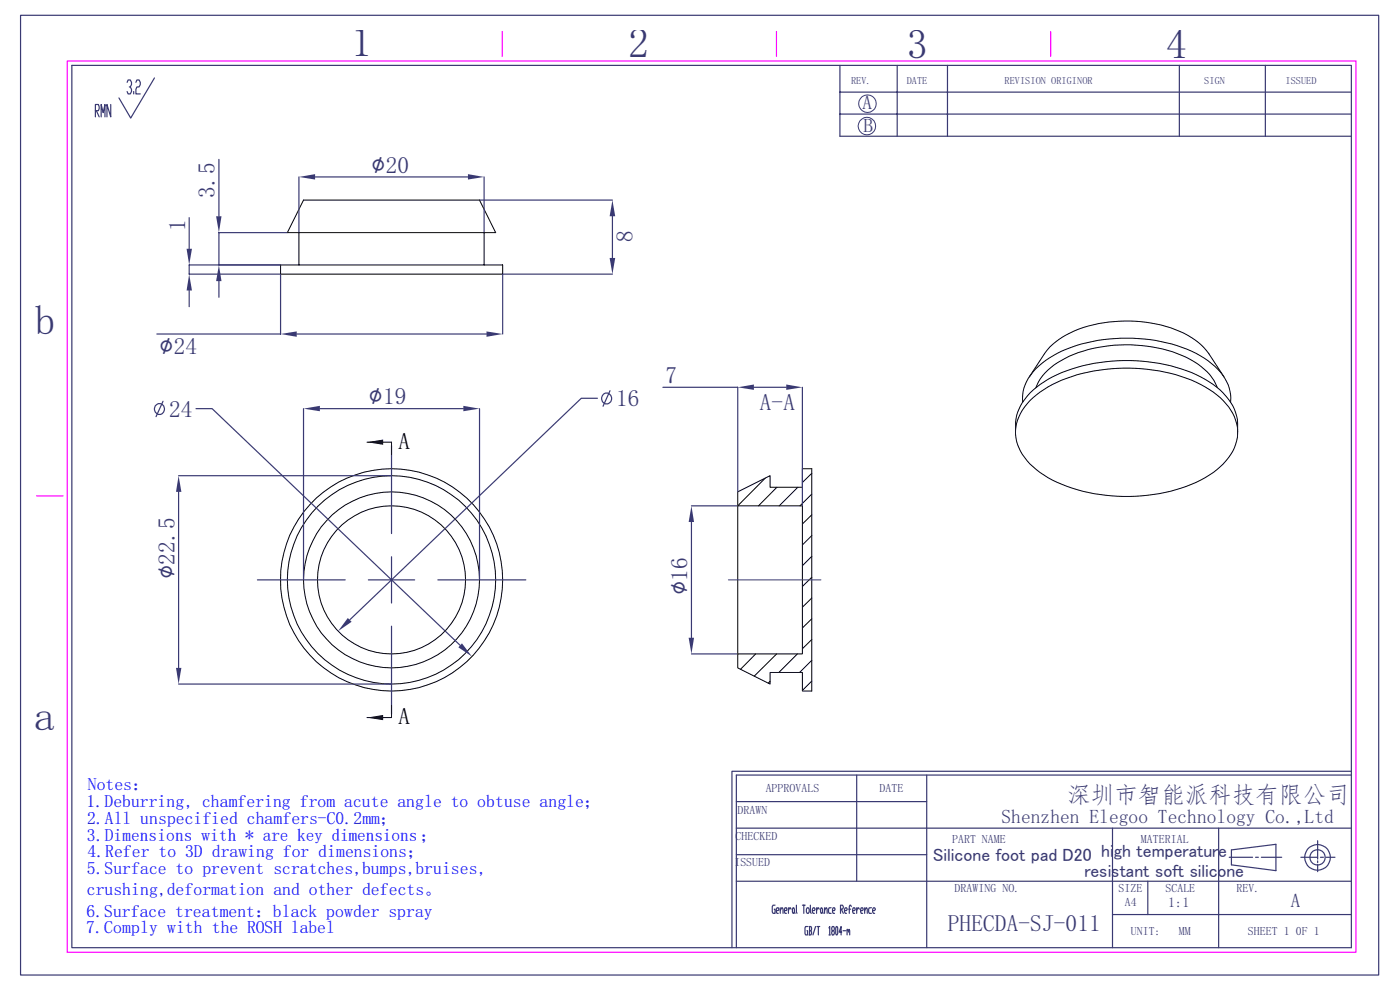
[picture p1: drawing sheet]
<svg xmlns="http://www.w3.org/2000/svg" width="297mm" height="210mm" viewBox="0 0 297 210" stroke-linecap="round" stroke-linejoin="round" font-family="sans-serif">
<path d="M14.3 12.9h273.4v189.1h-273.4zM106.6 6.7v5.3M164.7 6.7v5.3M222.9 6.7v5.3M7.7 105.2h5.7" fill="none" stroke="#f0f" stroke-width=".25"/>
<g fill="none" stroke="#393972" stroke-width=".25">
<path d="M4.4 3.2h288.1v203.6h-288.1zM15.2 13.9h271.5v187.1h-271.5zM27 17.5l.2-.5h.4l.3 .5v.4l-.3 .5h-.2M27.6 18.4l.3 .5v.5l-.3 .5h-.4l-.2-.5M28.4 19.4v.5M28.8 17.5l.2-.5h.5l.3 .5v.4l-.3 .5h-.5l-.2 .5v1h1M32.8 16.5l-5.1 8.5-2.5-4.2M178.2 13.9v15h108.5M178.2 19.5h108.5M190.3 13.9v15M201 13.9v15M250.2 13.9v15"/>
<path d="M268.4 13.9v15M20.2 23.5h.7l.1-.4-.1-.9h-.7v2.6M20.4 23.5l.6 1.3M21.5 24.8v-2.6l.4 1.7 .4-1.7v2.6M23.5 22.2v2.6l-.8-2.6v2.6M178.2 24.2h108.5M59.5 58.2v12.7h-26.2M106.6 58.2v12.7M62.9 70.9h40.3M156.2 175.7h130.5M156.2 170h40.4M181.7 164.4v22.5"/>
<path d="M196.6 164.4v36.6M236 175.7v25.3M258.5 175.7v25.3M279.5 178.3v3.9M286.7 163.6h-131.4v37.4M286.7 164.4h-130.5v36.6M156.2 186.9h130.5M156.2 181.3h40.4M164.4 192h-.4l-.2 .3v1.1l.2 .3h.4v-.8h-.1M164.7 193.2h.4l.2-.3-.2-.3h-.3l-.1 .3v.5l.1 .3h.3M165.5 193.2l.3-.6h.2l.1 1.1M165.5 192.6v1.1"/>
<path d="M166.4 193.2h.4l.2-.3-.2-.3h-.3l-.1 .3 .1 .8h.3M167.3 192.6v1.1M167.8 192.9l-.1-.3h-.2l-.2 .6M168.2 192.6h.2l.1 .3-.1 .8h-.2l-.1-.3zM168.5 193.4l.2 .3M169 192l.1 1.7M170.2 192h.6M170.5 192v1.7M171.2 192.6h.3l.2 .3v.5l-.2 .3h-.3l-.1-.3v-.5zM171.3 196.5h-.4l-.1 .3 .1 1.5h.4v-.9h-.1M171.6 196.5h.4l.2 .3-.2 .6M171.7 197.4h.3l.2 .6-.2 .3h-.4"/>
<path d="M171.7 196.5v1.8M171.9 192v1.4l.2 .3M172.3 193.2h.5l.1-.3-.1-.3h-.3l-.2 .3v.5l.2 .3h.3M173 196.5l-.5 1.8M173.2 192.6v1.1M173.3 196.5h.6M173.6 196.5v1.8M173.8 192.9l-.1-.3h-.2l-.3 .6M174.2 192.6l.3 .3v.5l-.2 .3-.2-.3zM174.5 193.4l.1 .3M174.9 193.2l.4-.6 .2 1.1M174.9 192.6v1.1"/>
<path d="M175.9 196.8l.1-.3v1.8M175.9 198.3h.2M176.3 192.6h-.4l-.1 .3 .1 .8h.4M176.6 197.4l-.2-.6 .2-.3h.3l.1 .6-.1 .3h-.3l-.2 .3 .2 .6h.3l.1-.3-.1-.6M176.6 193.2h.4l.2-.3-.2-.3h-.3l-.1 .3 .1 .8h.3M177.4 196.5h.2l.1 .3-.1 1.5h-.2l-.1-.3zM178.3 192.9h.4l.2-.3-.2-.6h-.4v1.7M178.5 192.9l.4 .8M178.6 197.7h-.6l.4-1.2v1.8M178.9 197.4h.5M179.2 193.2h.4l.1-.3-.1-.3h-.3l-.1 .3v.5l.1 .3h.3M179.7 197.4l.1-.3 .2 .6"/>
<path d="M179.7 197.1v1.2M180 197.4l.1-.3 .2 1.2M180 192.9h.5M180.6 192.3l-.1-.3h-.2l-.1 1.7M180.9 193.2h.4l.1-.3-.1-.3h-.3l-.1 .3 .1 .8h.3M181.7 192.6v1.1M182.3 192.9l-.1-.3h-.2l-.3 .6M182.6 193.2h.4l.1-.3-.1-.3h-.3l-.1 .3 .1 .8h.3M183.4 193.2l.5-.6 .1 1.1M183.4 192.6v1.1M184.9 192.6h-.5l-.1 .3 .1 .8h.5M185.1 193.2h.4l.2-.3-.2-.3h-.2l-.2 .3v.5l.2 .3h.2"/>
<path d="M236 194h50.7M243.5 186.9v7.1M260.8 181.8h4.9M261.2 180.3l9.5-1.2v5.6l-9.5-1.2zM266.4 181.8h.6M267.6 181.8h4.3M276 181.8h3.5M279.5 182.6v.4M279.5 183.4v1.5M280.1 181.8h.7M281.3 181.8h1.9"/>
<circle cx="279.5" cy="181.9" r="1.63"/>
<circle cx="279.5" cy="181.9" r="2.72"/>
</g>
<g fill="none" stroke="#393972" stroke-width=".21">
<circle cx="183.9" cy="26.7" r="1.86"/>
<circle cx="184" cy="22" r="1.86"/>
</g>
<path d="M59.5 56.2h47.1v2h-47.1zM63.4 49.3v6.9M64.4 42.4h37.3l3.5 6.9h-44.2zM102.7 49.3v6.9" fill="none" stroke="#000" stroke-width=".21"/>
<g fill="#393972">
<path d="M103.2 70.3l3.4 .6-3.4 .5z"/>
<path d="M59.5 70.9l3.4-.6v1.1z"/>
</g>
<path d="M46.4 33.8v12.1M46.4 59.6v3.5M60.9 49.3h-14.5v6.9h13" fill="none" stroke="#393972" stroke-width=".25"/>
<g fill="#393972">
<path d="M46.4 56.2l.6 3.4h-1.2z"/>
<path d="M45.8 45.9h1.2l-.6 3.4z"/>
</g>
<path d="M40.1 46.2v6.6M59.4 56.2h-19.3v2h19.3M40.1 61.6v3.5" fill="none" stroke="#393972" stroke-width=".25"/>
<g fill="#393972">
<path d="M40.1 58.2l.6 3.4h-1.1z"/>
<path d="M39.6 52.8h1.1l-.6 3.4z"/>
</g>
<path d="M101.8 42.4h28.1M106.7 58.2h23.2M129.9 45.9v8.8" fill="none" stroke="#393972" stroke-width=".25"/>
<g fill="#393972">
<path d="M129.3 54.7h1.2l-.6 3.5z"/>
<path d="M129.9 42.4l.6 3.5h-1.2z"/>
</g>
<path d="M63.4 37.5v11.8M66.8 37.5h32.5M102.7 37.5v11.8" fill="none" stroke="#393972" stroke-width=".25"/>
<g fill="#393972">
<path d="M63.4 37.5l3.4-.6v1.2z"/>
<path d="M99.3 36.9l3.4 .6-3.4 .6z"/>
</g>
<g fill="none" stroke="#000" stroke-width=".21">
<circle cx="83.1" cy="123" r="22.1"/>
<circle cx="83.1" cy="123" r="23.6"/>
<circle cx="83.1" cy="123" r="18.7"/>
<circle cx="83.1" cy="123" r="15.7"/>
</g>
<g fill="none" stroke="#393972" stroke-width=".25">
<path d="M126.7 84.5h-3.4l-49.1 47M129.4 82.9l-1.5 3.3"/>
<circle cx="128.7" cy="84.5" r="1.14"/>
</g>
<path d="M73.8 131.1l.8 .8-2.9 2z" fill="#393972"/>
<path d="M64.4 86.7v36.3M67.9 86.7h30.4M101.7 86.7v36.3" fill="none" stroke="#393972" stroke-width=".25"/>
<g fill="#393972">
<path d="M64.4 86.7l3.5-.6v1.1z"/>
<path d="M98.3 86.1l3.4 .6-3.4 .5z"/>
</g>
<path d="M37.9 100.9h45.1M37.9 104.3v37.4M37.9 145.1h45.1" fill="none" stroke="#393972" stroke-width=".25"/>
<g fill="#393972">
<path d="M37.9 100.9l.6 3.4h-1.2z"/>
<path d="M37.3 141.7h1.2l-.6 3.4z"/>
</g>
<g fill="none" stroke="#393972" stroke-width=".25">
<path d="M34.6 85.1l-1.5 3.3M41.6 86.7h3.4l52.6 50.2"/>
<circle cx="33.8" cy="86.7" r="1.12"/>
</g>
<path d="M98 136.5l2.1 2.8-2.9-2z" fill="#393972"/>
<path d="M83.1 94.5v18.7M140.6 82.2h15.9v22.1M159.9 82.2h6.9M170.2 82.2v25M83.1 118.1v4.9h-5M54.6 123h18.6M83.1 132.8v18.7M88 123h-4.9v4.9M92.9 123h18.6" fill="none" stroke="#393972" stroke-width=".25"/>
<g fill="none" stroke="#000" stroke-width=".21">
<path d="M218.4 80l3.2-5a16.7 16.7 0 0 1 10.3-6.1 29.4 29.4 0 0 1 20.1 2.2 12.6 12.6 0 0 1 4.5 3.9l3.2 5M77.9 93.8h5.2v2.6M215.4 91.7a10.8 10.8 0 0 1 5.2-10.1 33.5 33.5 0 0 1 21.6-5 29.1 29.1 0 0 1 16.7 6.1 10.1 10.1 0 0 1 3.7 9M217 85.3a9.1 9.1 0 0 1 4-8.2 28.7 28.7 0 0 1 18-5.4 29.9 29.9 0 0 1 17.3 4.8 10 10 0 0 1 4.8 8.7v.1M218.5 85a25.9 25.9 0 0 1 14.8-6.5 37.2 37.2 0 0 1 21.4 3.1 14.1 14.1 0 0 1 7.4 7.5 9.2 9.2 0 0 1-3.2 9.9 27.7 27.7 0 0 1-15.4 6.1 34.9 34.9 0 0 1-22-4.3 12.2 12.2 0 0 1-6-8 9.2 9.2 0 0 1 3-7.8zM219.8 82.2a11.6 11.6 0 0 1 6.2-6.2 30.9 30.9 0 0 1 26.5 .2 11.7 11.7 0 0 1 5.8 6M156.5 104.3l6.9-3.4v2.5h6.8v-4h2v47.2h-2v-4h-6.8v2.5l-6.9-3.4v-3h13.7v-31.4h-13.7zM162.3 101.4l-5.8 5.9v31.4M164.8 103.4l-3.9 3.9M169.2 103.4l-3.9 3.9M172.2 100.4l-2 1.9M172.2 104.8l-2.5 2.5"/>
<path d="M172.2 109.2l-2 2M172.2 113.6l-2 2M172.2 118l-2 2M160.3 138.7l-3.2 3.3M164.8 138.7l-4.8 4.7M169.2 138.7l-4 3.9M172.2 122.5l-2 1.9M172.2 126.9l-2 1.9M172.2 131.3l-2 1.9M172.2 135.7l-2 1.9M83.1 149.6v2.6h-5.2M163.4 144.5l-.4 .4"/>
<path d="M172.2 140.1l-2.6 2.5M172.2 144.5l-2 2"/>
</g>
<path d="M77.9 93.8l3.4-.6v1.1zM77.9 152.2l3.4-.5v1.1z" fill="#000"/>
<g fill="#393972">
<path d="M166.8 81.6l3.4 .6-3.4 .5z"/>
<path d="M156.5 82.2l3.4-.6v1.1z"/>
</g>
<path d="M146.7 107.3h9.7M146.7 110.7v24.6M146.7 138.7h9.7" fill="none" stroke="#393972" stroke-width=".25"/>
<g fill="#393972">
<path d="M146.7 107.3l.5 3.4h-1.1z"/>
<path d="M146.1 135.3h1.1l-.5 3.4z"/>
</g>
<path d="M154.5 123h19.7" fill="none" stroke="#393972" stroke-width=".21"/>
<g font-size="8.8" fill="#393972">
<text x="74.5" y="11.9">1</text>
<text x="133.3" y="12.2">2</text>
<text x="192.4" y="12.2">3</text>
<text x="247.4" y="12.3">4</text>
<text x="7.4" y="70.9">b</text>
<text x="7.2" y="154.8">a</text>
</g>
<g font-size="5.3" fill="#393972">
<text x="78.7" y="36.6">∅20</text>
<text x="33.8" y="75.2">∅24</text>
<text x="78.2" y="85.8">∅19</text>
<text x="37" y="122.8" transform="rotate(-90 37 122.8)">∅22.5</text>
<text x="145.8" y="126.3" transform="rotate(-90 145.8 126.3)">∅16</text>
</g>
<g font-size="5" fill="#393972">
<text x="45.5" y="41.9" transform="rotate(-90 45.5 41.9)">3.5</text>
<text x="39.3" y="49" transform="rotate(-90 39.3 49)">1</text>
<text x="134.2" y="51.3" transform="rotate(-90 134.2 51.3)">8</text>
<text x="141.2" y="81.2">7</text>
<text x="35.9" y="88.4">24</text>
<text x="130.7" y="86.2">16</text>
<text x="161.2" y="87">A-A</text>
<text x="226.4" y="170.3">深圳市智能派科技有限公司</text>
<text x="201.1" y="197.4">PHECDA-SJ-011</text>
</g>
<g font-size="5">
<text x="84.5" y="95.2">A</text>
<text x="84.5" y="153.7">A</text>
</g>
<g font-size="4.1" fill="#393972">
<text x="183" y="23.1">A</text>
<text x="183.2" y="28.1">B</text>
<text x="212.5" y="174.6">Shenzhen Elegoo Technology Co.,Ltd</text>
<text x="273.9" y="192.3">A</text>
</g>
<g font-size="3.8" fill="#00f">
<text x="18.6" y="167.6">Notes：</text>
<text x="18.4" y="171.1">1.Deburring, chamfering from acute angle to obtuse angle；</text>
<text x="18.4" y="178.3">3.Dimensions with * are key dimensions；</text>
<text x="18.5" y="174.8">2.All unspecified chamfers-C0.2mm；</text>
<text x="18.4" y="185.5">5.Surface to prevent scratches,bumps,bruises,</text>
<text x="18.5" y="181.9">4.Refer to 3D drawing for dimensions；</text>
<text x="18.4" y="189.8">crushing,deformation and other defects。</text>
<text x="18.3" y="198">7.Comply with the ROSH label</text>
<text x="18.3" y="194.4">6.Surface treatment：black powder spray</text>
</g>
<g font-size="3.8" fill="#393972">
<text x="197.9" y="182.6">Silicone foot pad D20 hi</text>
<text x="236.3" y="181.8">gh temperature</text>
<text x="230" y="186.1">resistant soft silicone</text>
</g>
<text font-size="3" fill="#393972" x="247.8" y="192.4">1:1</text>
<g font-size="2.5" fill="#393972">
<text x="156.5" y="172.7">DRAWN</text>
<text x="162.4" y="168.1">APPROVALS</text>
<text x="186.6" y="168.1">DATE</text>
<text x="156" y="178.2">CHECKED</text>
<text x="202" y="178.8">PART NAME</text>
<text x="242" y="178.8">MATERIAL</text>
<text x="155.8" y="183.7">ISSUED</text>
<text x="202.5" y="189.3">DRAWING NO.</text>
<text x="237.3" y="189.3">SIZE</text>
<text x="247.2" y="189.3">SCALE</text>
<text x="262.3" y="189.3">REV.</text>
<text x="238.6" y="192.3">A4</text>
<text x="239.9" y="198.3">UNIT:</text>
<text x="250.1" y="198.3">MM</text>
<text x="264.8" y="198.3">SHEET 1</text>
<text x="274.9" y="198.3">0F 1</text>
</g>
<g font-size="2.2" fill="#393972">
<text x="180.6" y="17.8">REV.</text>
<text x="192.4" y="17.8">DATE</text>
<text x="213.1" y="17.8">REVISION ORIGINOR</text>
<text x="255.5" y="17.8">SIGN</text>
<text x="272.7" y="17.8">ISSUED</text>
</g>
</svg>
